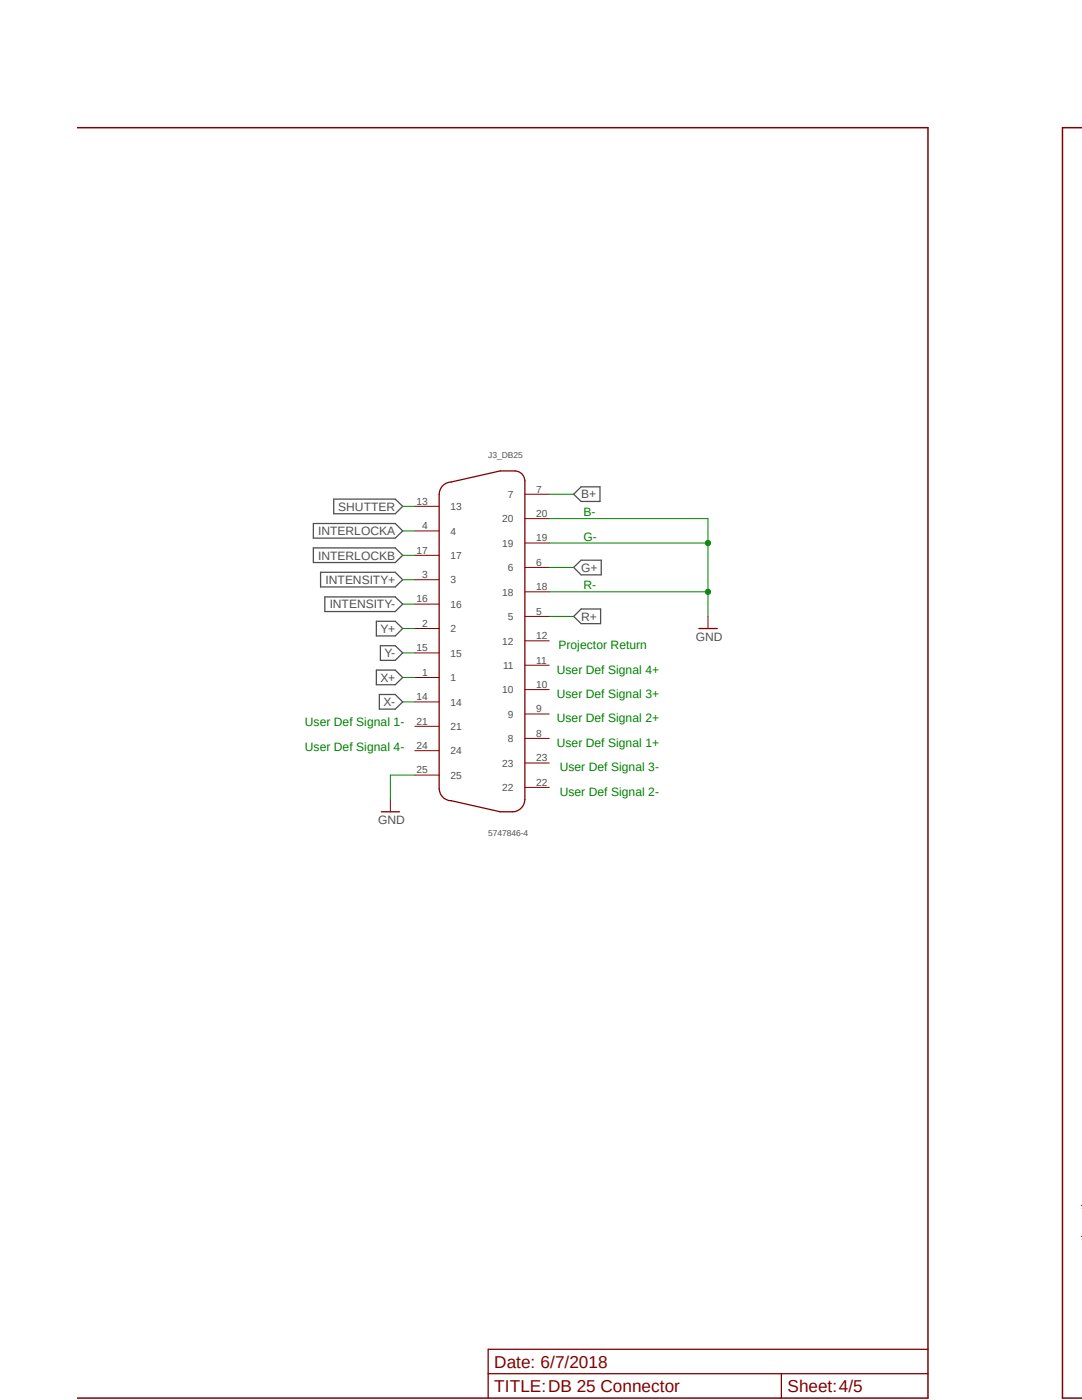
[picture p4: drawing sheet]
<svg xmlns="http://www.w3.org/2000/svg" width="216mm" height="279mm" viewBox="0 0 216 279" stroke-linecap="round" stroke-linejoin="round" font-family="sans-serif">
<path d="M215.9 69.5l-200.5 52.5M15.4 182.7l200.5 52.5" fill="none" stroke="#fff" stroke-width=".2"/>
<path d="M66.6 99.6h12.3l1.4 1.4-1.4 1.5h-12.3zM114.5 98.6l1.5-1.4h3.7v2.9h-3.7zM62.5 109.3h16.4l1.4 1.5-1.4 1.5h-16.4zM62.5 104.5h16.4l1.4 1.5-1.4 1.4h-16.4zM64 114.2h14.9l1.4 1.5-1.4 1.4h-14.9zM64.8 119.1h14.1l1.4 1.5-1.4 1.4h-14.1zM114.5 113.2l1.5-1.4h4v2.9h-4zM75.1 124h3.8l1.4 1.4-1.4 1.5h-3.8zM75.1 133.7h3.8l1.4 1.5-1.4 1.5h-3.8zM75.7 138.6h3.2l1.4 1.5-1.4 1.4h-3.2zM75.9 128.9h3l1.4 1.4-1.4 1.5h-3zM116 121.5h3.8v3h-3.8l-1.5-1.5z" fill="none" stroke="#505050" stroke-width=".25"/>
<path d="M88.6 96.7l.9-.4 10.3-2.3h3a2.03 2.03 0 0 1 1.9 1.9v63.7a2.5 2.5 0 0 1-2.4 2.4h-2.5l-9.7-2.2a2.41 2.41 0 0 1-2.5-2.4v-58.8a2.49 2.49 0 0 1 1-1.9zM139.4 125.4h3.7M76.1 162h3.6M97.4 274.2h87.8M155.9 274.2v4.8M185.2 269.3h-87.8v9.7" fill="none" stroke="#800000" stroke-width=".25"/>
<g fill="none" stroke="#800000" stroke-width=".2">
<path d="M104.7 98.6h4.9M82.8 115.7h4.8M82.8 106h4.8M82.8 101h4.8M82.8 110.8h4.8M104.7 113.2h4.9M104.7 118.1h4.9M104.7 108.4h4.9M104.7 103.5h4.9M82.8 135.2h4.8M82.8 125.4h4.8M82.8 130.3h4.8"/>
<path d="M82.8 120.6h4.8M104.7 123h4.9M104.7 137.6h4.9M104.7 132.8h4.9M104.7 127.9h4.9M141.3 123v2.4M77.9 159.6v2.4M82.8 140.1h4.8M82.8 144.9h4.8M82.8 149.8h4.8M82.8 154.7h4.8M104.7 147.4h4.9"/>
<path d="M104.7 142.5h4.9M104.7 157.1h4.9M104.7 152.3h4.9"/>
</g>
<path d="M15.4 25.5h169.8v253.5h-169.8M215.9 25.5h-3.9v253.5h3.9" fill="none" stroke="#800000" stroke-width=".3"/>
<path d="M109.6 108.4h31.7M141.3 103.5v19.5M82.8 154.7h-4.9v4.9" fill="none" stroke="#008000" stroke-width=".2"/>
<circle cx="141.3" cy="108.4" r=".51" fill="#008000"/>
<g fill="none" stroke="#008000" stroke-width=".2">
<path d="M109.6 103.5h31.7M109.6 118.1h31.7"/>
<circle cx="141.3" cy="108.4" r=".51"/>
</g>
<circle cx="141.3" cy="118.1" r=".51" fill="#008000"/>
<g fill="none" stroke="#008000" stroke-width=".2">
<path d="M109.6 98.6h4.9M80.3 101h2.5M80.3 115.7h2.5M80.3 110.8h2.5M80.3 106h2.5M109.6 113.2h4.9M80.3 125.4h2.5M80.3 130.3h2.5M80.3 135.2h2.5M80.3 120.6h2.5M109.6 123h4.9M80.3 140.1h2.5"/>
<circle cx="141.3" cy="118.1" r=".51"/>
</g>
<g font-size="3.4" fill="#800000">
<text x="215.6" y="242.4">*</text>
<text x="215.6" y="248.6">*</text>
<text x="98.6" y="272.9">Date: 6/7/2018</text>
<text x="98.6" y="277.8">TITLE:DB 25 Connector</text>
<text x="157.1" y="277.8">Sheet:4/5</text>
</g>
<g font-size="2.4" fill="#505050">
<text x="67.5" y="101.9">SHUTTER</text>
<text x="116" y="99.5">B+</text>
<text x="63.5" y="106.8">INTERLOCKA</text>
<text x="63.5" y="111.7">INTERLOCKB</text>
<text x="65" y="116.5">INTENSITY+</text>
<text x="116" y="114.1">G+</text>
<text x="65.8" y="121.4">INTENSITY-</text>
<text x="116" y="123.9">R+</text>
<text x="75.9" y="126.3">Y+</text>
<text x="76.7" y="131.1">Y-</text>
<text x="138.9" y="127.9">GND</text>
<text x="75.9" y="136">X+</text>
<text x="76.5" y="140.9">X-</text>
<text x="75.4" y="164.5">GND</text>
</g>
<g font-size="2.4" fill="#008000">
<text x="116.4" y="103">B-</text>
<text x="116.4" y="107.9">G-</text>
<text x="116.4" y="117.6">R-</text>
<text x="111.4" y="129.6">Projector Return</text>
<text x="111.1" y="134.5">User Def Signal 4+</text>
<text x="111.1" y="139.3">User Def Signal 3+</text>
<text x="60.8" y="144.9">User Def Signal 1-</text>
<text x="60.8" y="149.8">User Def Signal 4-</text>
<text x="111.1" y="149.1">User Def Signal 1+</text>
<text x="111.1" y="144.2">User Def Signal 2+</text>
<text x="111.7" y="154">User Def Signal 3-</text>
<text x="111.7" y="158.8">User Def Signal 2-</text>
</g>
<g font-size="2" fill="#505050">
<text x="83.1" y="100.7">13</text>
<text x="89.9" y="101.8">13</text>
<text x="101.3" y="99.4">7</text>
<text x="107" y="98.3">7</text>
<text x="84.2" y="105.6">4</text>
<text x="89.9" y="106.7">4</text>
<text x="100.2" y="104.3">20</text>
<text x="107" y="103.2">20</text>
<text x="83.1" y="110.5">17</text>
<text x="89.9" y="111.6">17</text>
<text x="100.2" y="109.1">19</text>
<text x="107" y="112.9">6</text>
<text x="107" y="108">19</text>
<text x="84.2" y="115.4">3</text>
<text x="89.9" y="116.4">3</text>
<text x="100.2" y="118.9">18</text>
<text x="101.3" y="114">6</text>
<text x="107" y="117.8">18</text>
<text x="83.1" y="120.2">16</text>
<text x="84.2" y="125.1">2</text>
<text x="89.9" y="121.3">16</text>
<text x="101.3" y="123.7">5</text>
<text x="107" y="122.7">5</text>
<text x="83.1" y="130">15</text>
<text x="89.9" y="126.2">2</text>
<text x="89.9" y="131.1">15</text>
<text x="100.2" y="128.7">12</text>
<text x="107" y="127.6">12</text>
<text x="84.2" y="134.9">1</text>
<text x="89.9" y="135.9">1</text>
<text x="100.4" y="133.5">11</text>
<text x="107" y="137.3">10</text>
<text x="107" y="132.4">11</text>
<text x="83.1" y="139.7">14</text>
<text x="89.9" y="140.8">14</text>
<text x="100.2" y="138.4">10</text>
<text x="101.3" y="143.3">9</text>
<text x="107" y="142.2">9</text>
<text x="83.1" y="144.6">21</text>
<text x="83.1" y="149.5">24</text>
<text x="89.9" y="145.7">21</text>
<text x="101.3" y="148.1">8</text>
<text x="107" y="147">8</text>
<text x="83.1" y="154.4">25</text>
<text x="89.9" y="150.5">24</text>
<text x="89.9" y="155.5">25</text>
<text x="100.2" y="153">23</text>
<text x="107" y="151.9">23</text>
<text x="100.2" y="157.9">22</text>
<text x="107" y="156.8">22</text>
</g>
<g font-size="1.7" fill="#505050">
<text x="97.4" y="91.3">J3_DB25</text>
<text x="97.4" y="166.9">5747846-4</text>
</g>
</svg>
